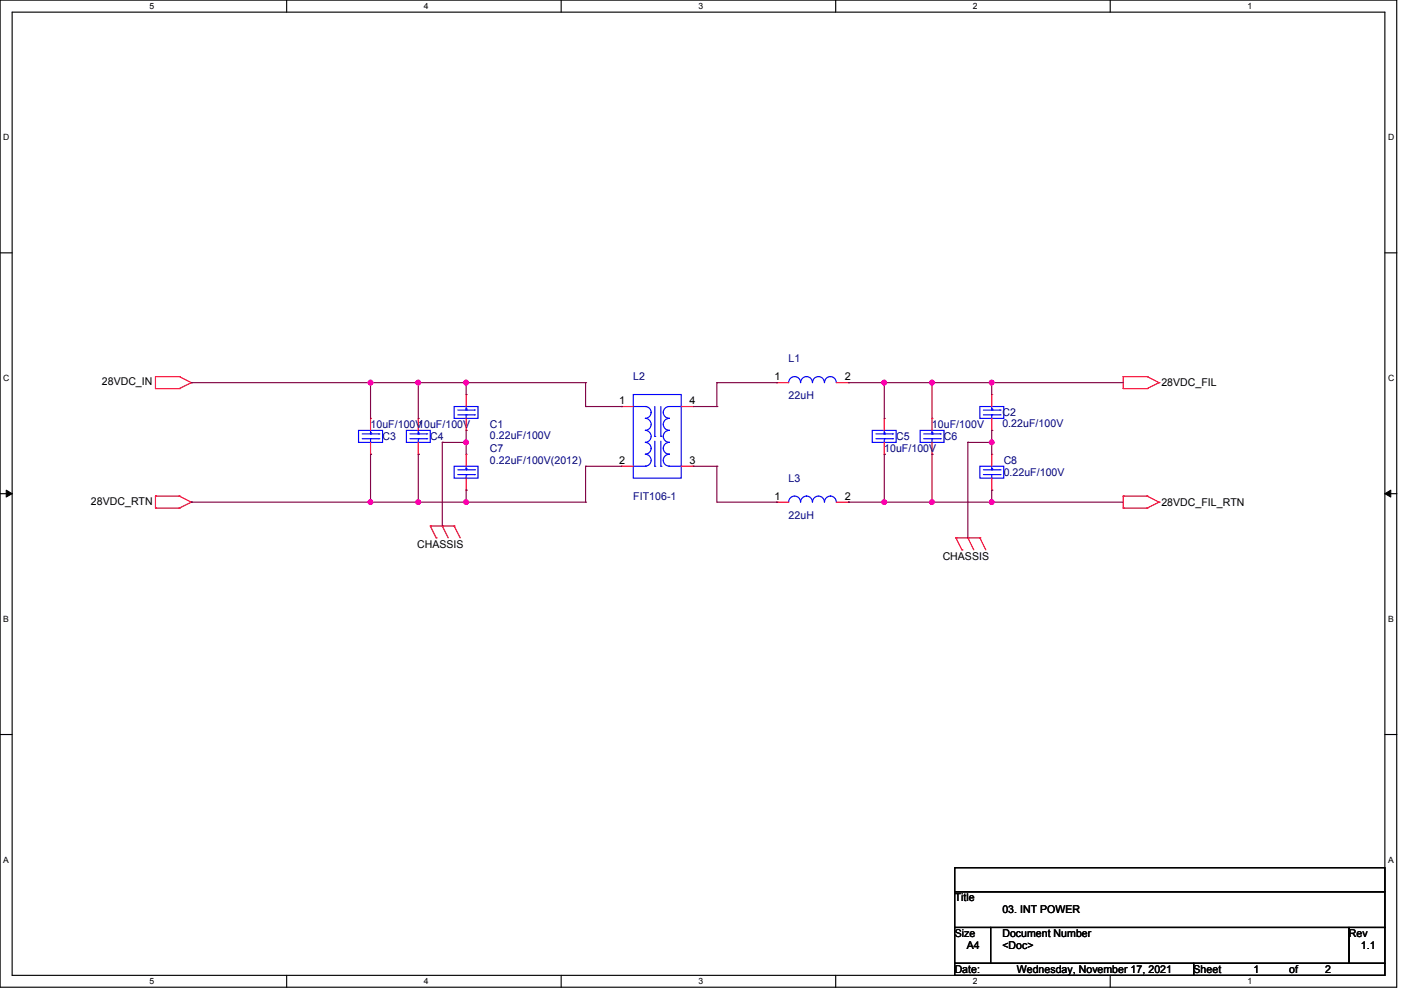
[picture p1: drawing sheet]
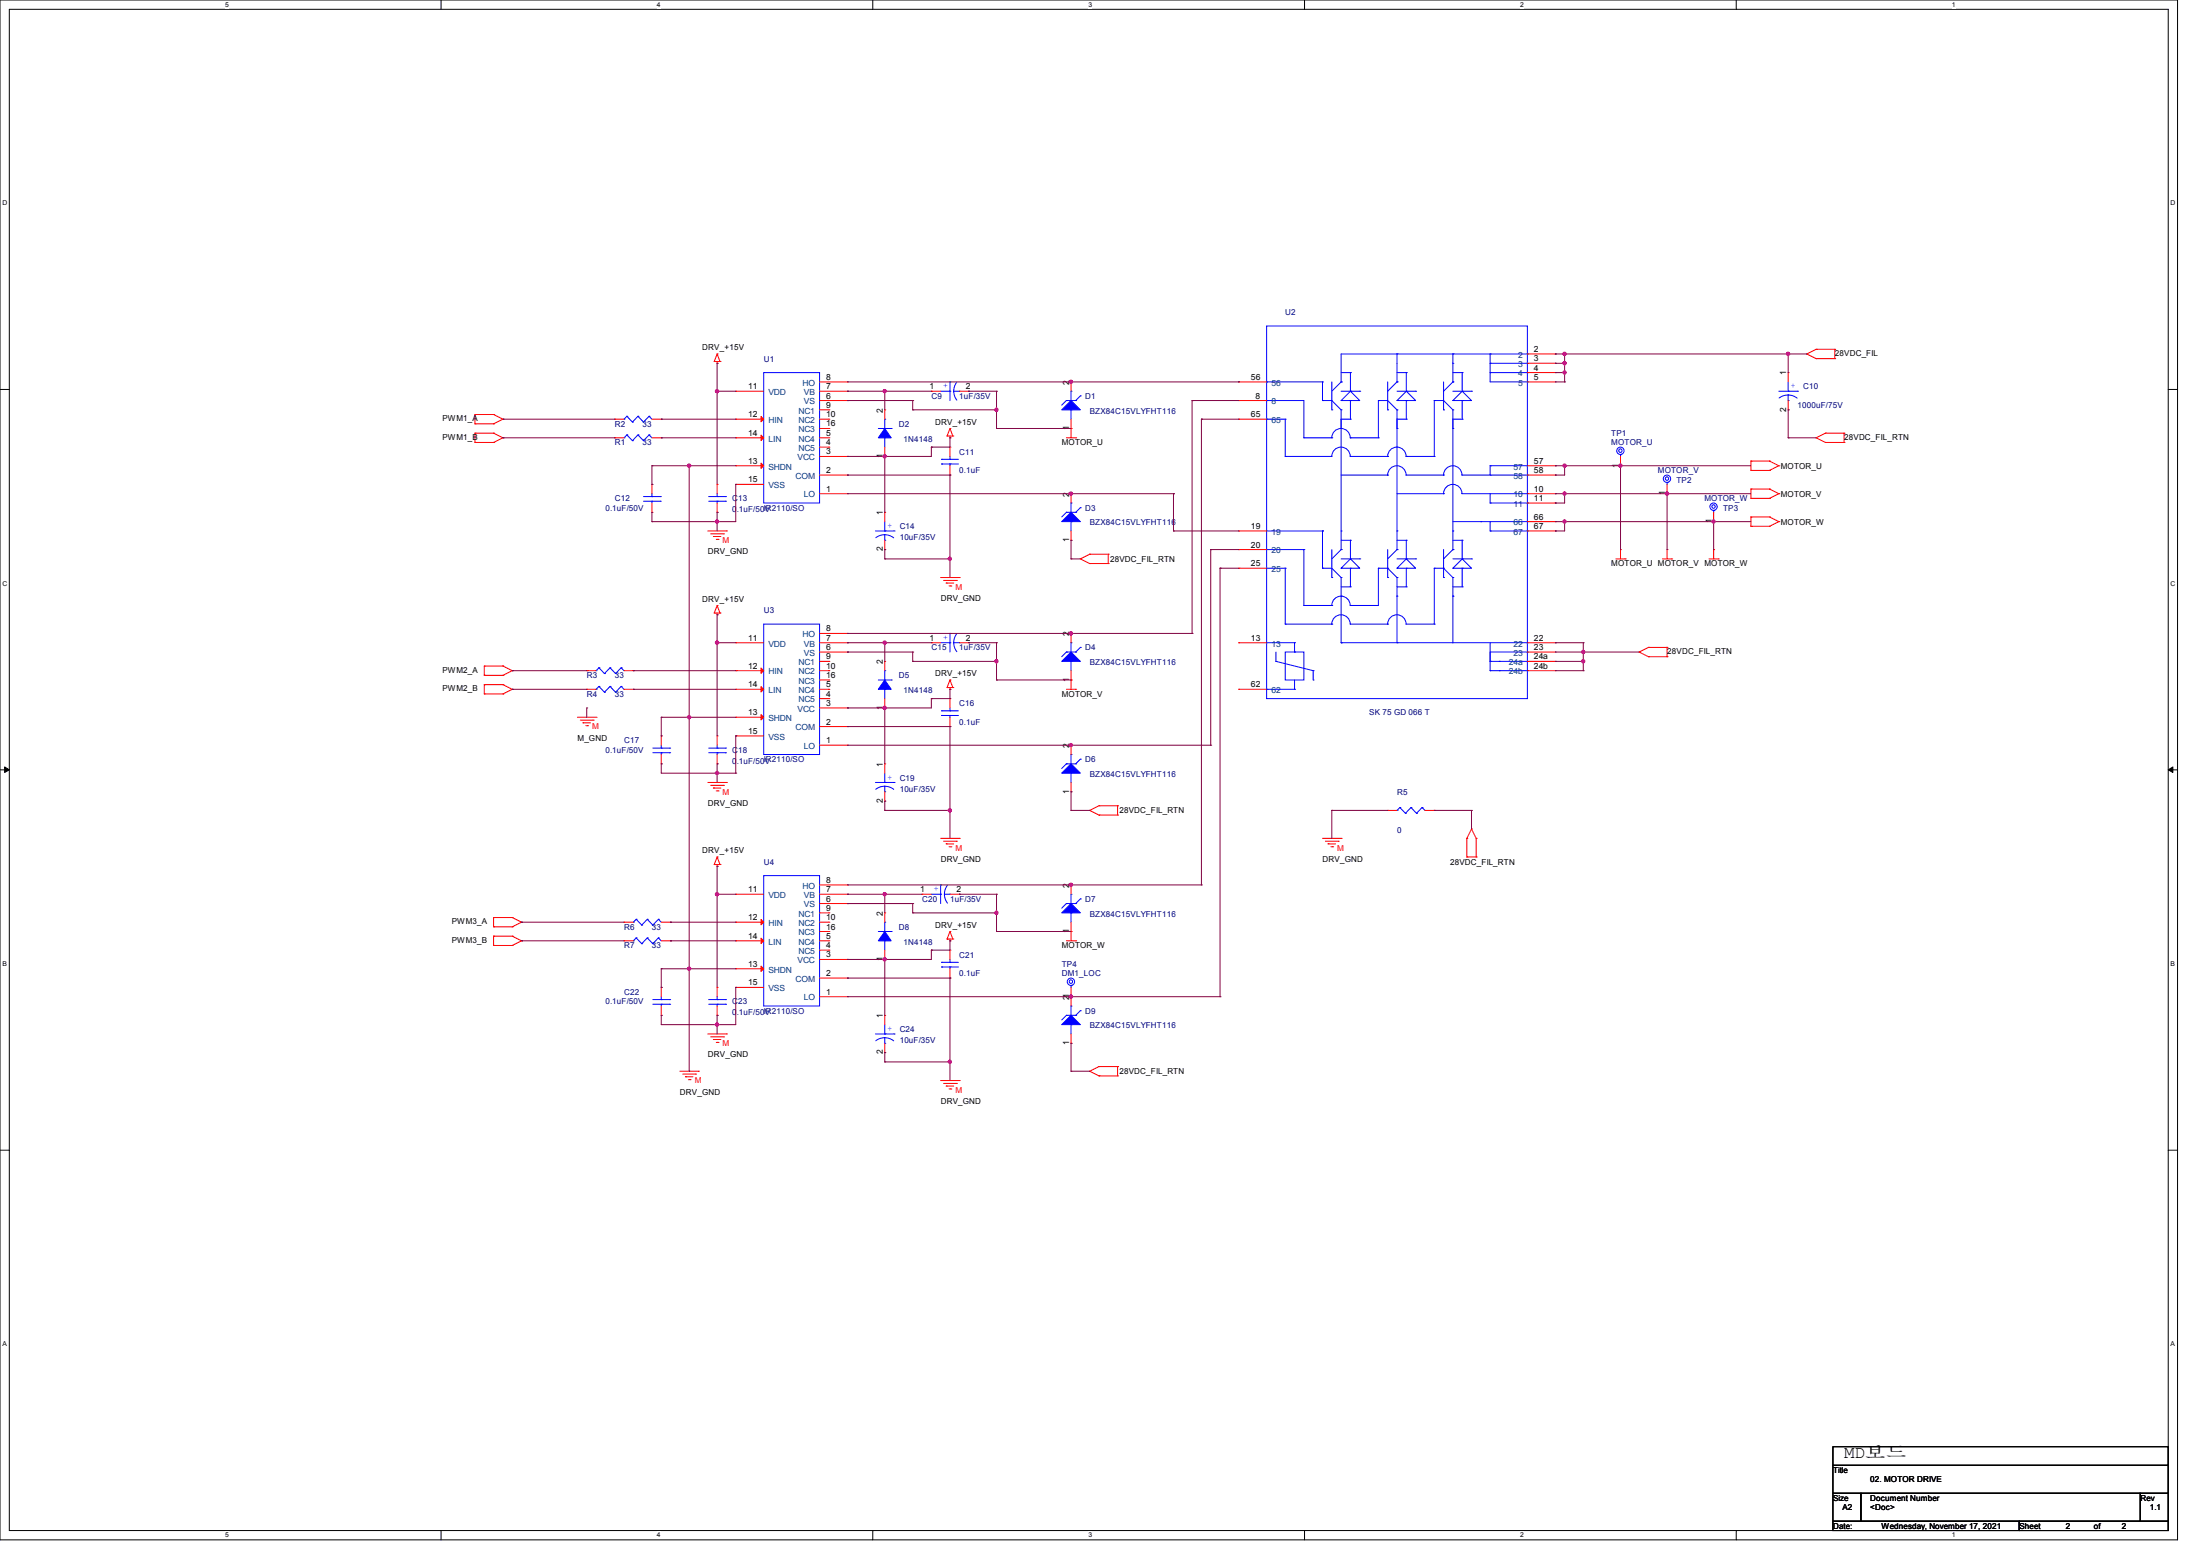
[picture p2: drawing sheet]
# OrCAD Capture schematic SPM20211117.DSN

## Sheets
1 01. EMI Filter: size A4; title: 03. INT POWER; rev: 1.1
2 02. MOTOR DRIVE: size A2; title: 02. MOTOR DRIVE

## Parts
sheet 01. EMI Filter
C1  0.22uF/100V  [2012]
C2  0.22uF/100V  [CAP3225]
C3  10uF/100V  [CAP5750]
C4  10uF/100V  [CAP5750]
C5  10uF/100V  [CAP5750]
C6  10uF/100V  [CAP5750]
C7  0.22uF/100V(2012)  [2012]
C8  0.22uF/100V  [CAP3225]
L1  22uH  [L-36UH_SMALL]
L2  FIT106-1
L3  22uH  [L-36UH_SMALL]
sheet 02. MOTOR DRIVE
C9  1uF/35V  [T3528]
C10  1000uF/75V  [CPCYL/D.225/LS.125/.031]
C11  0.1uF  [C2012]
C12  0.1uF/50V  [C2012]
C13  0.1uF/50V  [C2012]
C14  10uF/35V  [T7343]
C15  1uF/35V  [T3528]
C16  0.1uF  [C2012]
C17  0.1uF/50V  [C2012]
C18  0.1uF/50V  [C2012]
C19  10uF/35V  [T7343]
C20  1uF/35V  [T3528]
C21  0.1uF  [C2012]
C22  0.1uF/50V  [C2012]
C23  0.1uF/50V  [C2012]
C24  10uF/35V  [T7343]
D1  BZX84C15VLYFHT116  [SOD_123_Q]
D2  1N4148  [DIO_SMA_Q]
D3  BZX84C15VLYFHT116  [SOD_123_Q]
D4  BZX84C15VLYFHT116  [SOD_123_Q]
D5  1N4148  [DIO_SMA_Q]
D6  BZX84C15VLYFHT116  [SOD_123_Q]
D7  BZX84C15VLYFHT116  [SOD_123_Q]
D8  1N4148  [DIO_SMA_Q]
D9  BZX84C15VLYFHT116  [SOD_123_Q]
R1  33  [R2012]
R2  33  [R2012]
R3  33  [R2012]
R4  33  [R2012]
R5  0  [R2012]
R6  33  [R2012]
R7  33  [R2012]
TP1  MOTOR_U  [ST_1_1]
TP2  MOTOR_V  [ST_1_1]
TP3  MOTOR_W  [ST_1_1]
TP4  DM1_LOC  [ST_1_1]
U1  IR2110/SO  [SOIC16_W]
U2  SK 75 GD 066 T  [SK75GD_T]
U3  IR2110/SO  [SOIC16_W]
U4  IR2110/SO  [SOIC16_W]

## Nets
28VDC_FIL: C2.1 C5.1 C6.1 C10.1(P) L1.2 U2.2 U2.3 U2.4 U2.5
28VDC_FIL_RTN: C5.2 C6.2 C8.2 C10.2(N) D3.1(A) D6.1(A) D9.1(A) L3.2 R5.1 U2.22 U2.23 U2.24a U2.24b
28VDC_IN: C1.1 C3.1 C4.1 L2.1
28VDC_RTN: C3.2 C4.2 C7.2 L2.2
CHASSIS: C1.2 C2.2 C7.1 C8.1
DRV_+15V: C11.2 C13.2 C14.1(P) C16.2 C18.2 C19.1(P) C21.2 C23.2 C24.1(P) D2.1(ANODE) D5.1(ANODE) D8.1(ANODE) U1.3(VCC) U1.11(VDD) U3.3(VCC) U3.11(VDD) U4.3(VCC) U4.11(VDD)
DRV_GND: C11.1 C12.1 C12.2 C13.1 C14.2(N) C16.1 C17.1 C17.2 C18.1 C19.2(N) C21.1 C22.1 C22.2 C23.1 C24.2(N) R5.2 U1.2(COM) U1.13(SHDN) U1.15(VSS) U3.2(COM) U3.13(SHDN) U3.15(VSS) U4.2(COM) U4.13(SHDN) U4.15(VSS)
MOTOR_U: C9.2(N) D1.1(A) TP1.1 U1.6(VS) U2.57 U2.58
MOTOR_V: C15.2(N) D4.1(A) TP2.1 U2.10 U2.11 U3.6(VS)
MOTOR_W: C20.2(N) D7.1(A) TP3.1 U2.66 U2.67 U4.6(VS)
PWM1_A: R2.2
PWM1_B: R1.2
PWM2_A: R3.2
PWM2_B: R4.2
PWM3_A: R6.2
PWM3_B: R7.2
N37281394: R3.1 U3.12(HIN)
N37281751: R7.1 U4.14(LIN)
N38105762: D4.2(C) U2.8 U3.8(HO)
N38105768: D3.2(C) U1.1(LO) U2.19
N38105770: D7.2(C) U2.65 U4.8(HO)
N38105774: C9.1(P) D2.2(CATHODE) U1.7(VB)
N38105794: D6.2(C) U2.20 U3.1(LO)
N38105802: D9.2(C) TP4.1 U2.25 U4.1(LO)
N38105814: D1.2(C) U1.8(HO) U2.56
N38105828: C20.1(P) D8.2(CATHODE) U4.7(VB)
N38105830: C15.1(P) D5.2(CATHODE) U3.7(VB)
N38119785: R2.1 U1.12(HIN)
N38120082: R1.1 U1.14(LIN)
N38120679: R4.1 U3.14(LIN)
N38120978: R6.1 U4.12(HIN)
N38858168: L1.1 L2.4
N38858180: L2.3 L3.1

Not connected (* = marked no-connect by the designer): U1 4(NC5) 5(NC4) 9(NC1) 10(NC2) 16(NC3); U2 13 62; U3 4(NC5) 5(NC4) 9(NC1) 10(NC2) 16(NC3); U4 4(NC5) 5(NC4) 9(NC1) 10(NC2) 16(NC3)

## Notes on the sheets
sheet 2
- MD焊靛
